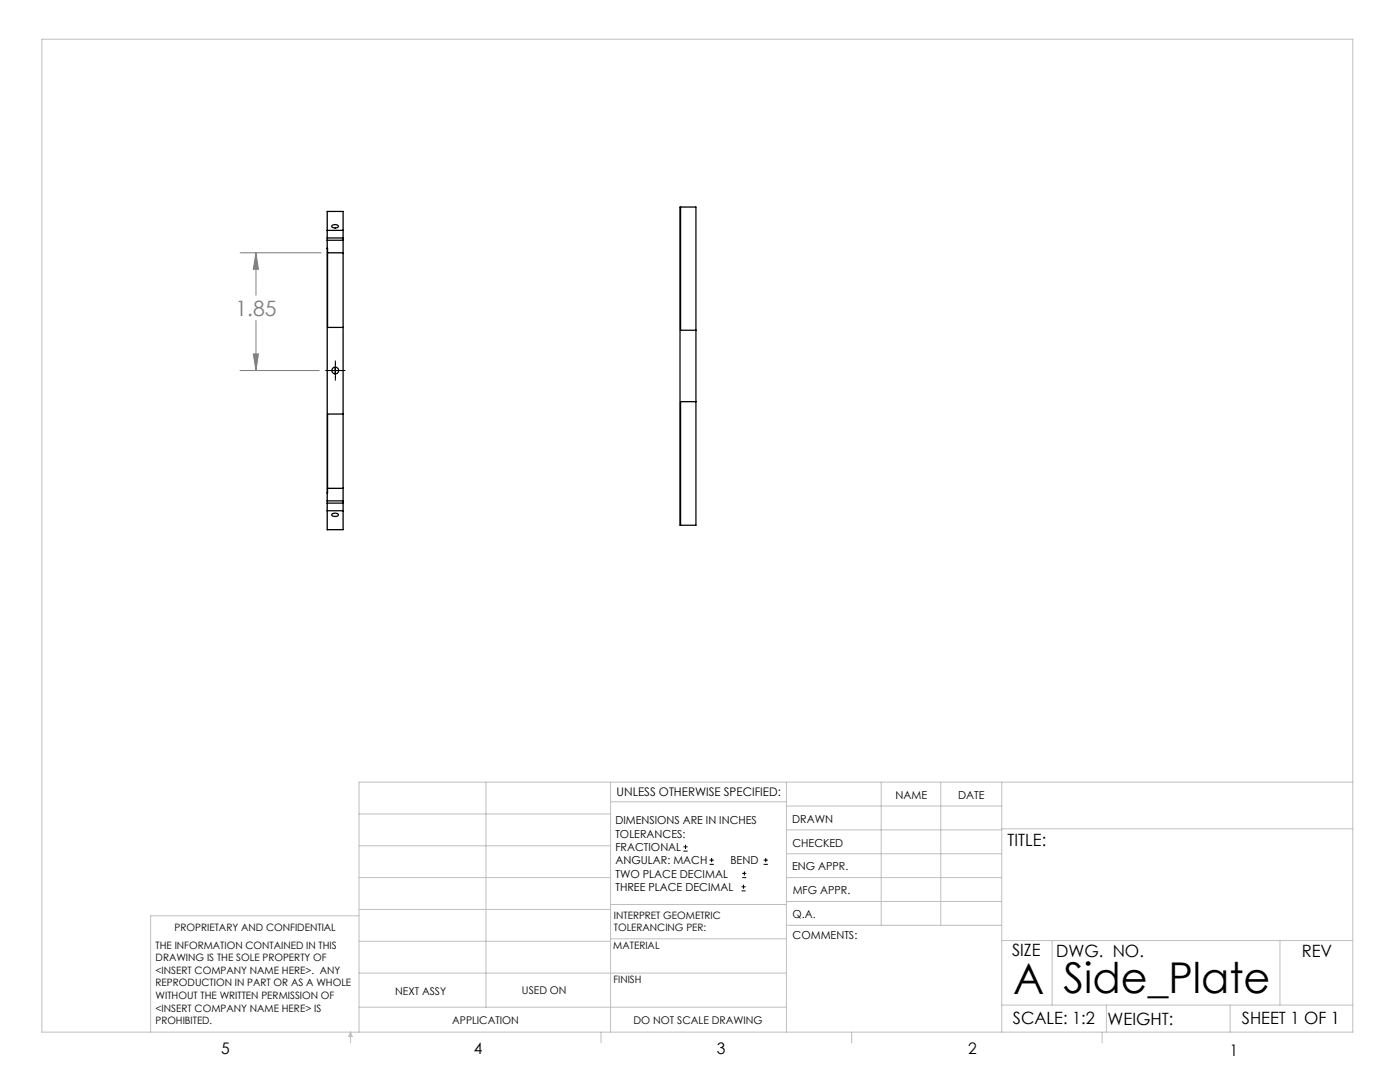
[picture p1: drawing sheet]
<svg xmlns="http://www.w3.org/2000/svg" width="279mm" height="216mm" viewBox="0 0 279 216" stroke-linecap="round" stroke-linejoin="round" font-family="sans-serif">
<g fill="none" stroke="#000" stroke-width=".2">
<path d="M65 73.9h3.9M66.9 72v3.9M136.4 169.8h.8M136.4 169h.8M136.8 168.6v.8M141.6 172.5h.9M141.6 171.6h.9M142 171.2v.8M148 177.8h.8M148 177h.8M148.1 175.1h.8M148.1 174.3h.8"/>
<path d="M148.4 176.5v.8M148.6 173.9v.8M152.4 172.5h.8M152.4 171.6h.8M152.8 171.2v.8"/>
</g>
<path d="M47.9 50.4h16.2M51.1 50.4v8.5M51.1 50.4l.5 3.3h-1zM47.9 73.9h15.8M50.6 70.6h1l-.5 3.3zM51.1 64v9.9" fill="none" stroke="#808080" stroke-width=".2"/>
<g fill="none" stroke="#c0c0c0" stroke-width=".2">
<path d="M8.4 7.8h261.6v198.2h-261.6zM97 156.1v44.9M121.8 156.1v49.9M121.8 160h35.2M157 156.1v49.9M175.9 156.1v28.5M187.7 156.1v28.5M199.9 156.1v49.9M270 156.1h-198.4v49.9M71.6 175.1h50.2M71.6 168.8h50.2M71.6 162.4h50.2"/>
<path d="M157 170.4h42.9M157 165.6h42.9M157 160.8h42.9M157 175.1h42.9M157 179.9h42.9M199.9 165.4h70.1M71.6 194.2h85.4M71.6 187.8h50.2M71.6 181.5h50.2M71.6 182.7h-41.5v23.3M121.8 187.3h35.2M121.8 180.5h35.2"/>
<path d="M157 184.6h42.9M199.9 187.7h70.1M210 187.7v12.9M255.4 187.7v12.9M70 206v2.1M70 206l.3 .8h-.7zM71.6 201h85.4M119.9 206v2.1M170 206v2.1M199.9 200.6h70.1M220 206v2.1M220.8 200.6v5.4"/>
<path d="M245.5 200.6v5.4"/>
</g>
<path d="M51.1 50.4l.5 3.3h-1zM50.6 70.6h1l-.5 3.3z" fill="#808080"/>
<g fill="none" stroke="#000" stroke-width=".25">
<path d="M65.3 42.2h3.2v63.5h-3.2zM65.3 49.5l.1 15.8h3.1M65.3 47.9h3.2M65.3 47.5h3.2M65.3 46h3.2M65.4 50.4h3.1M66.3 45a.82 .82 0 0 1 1.2 .2 .8 .8 0 0 1-1.3-.1zM135.7 41.3h3.2v63.5h-3.2zM135.8 41.3v24.6h3.1M66.9 73.3v1.3M65.3 99.9h3.2M65.4 97.4h3.1"/>
<path d="M68.5 82.6h-3.1l-.1 15.8M138.9 80.2h-3.1v24.6M65.3 100.4h3.2M65.3 101.9h3.2M66.2 102.6a.81 .81 0 0 1 1.3 .2 .94 .94 0 0 1-1.3-.1z"/>
<circle cx="66.9" cy="73.9" r=".68"/>
</g>
<g font-size="8.5">
<text x="202.2" y="198.3">A</text>
<text x="212.3" y="198.1">Side_Plate</text>
</g>
<text font-size="4.2" fill="#808080" x="47" y="63">1.85</text>
<g font-size="3.4">
<text x="201.1" y="168.8">TITLE:</text>
<text x="202" y="190.8">SIZE</text>
<text x="210.8" y="190.9">DWG. NO.</text>
<text x="259.8" y="191">REV</text>
<text x="202.1" y="204.4">SCALE: 1:2</text>
<text x="221" y="204.5">WEIGHT:</text>
<text x="247.8" y="204.4">SHEET 1 OF 1</text>
</g>
<g font-size="3.2">
<text x="44.2" y="210.4">5</text>
<text x="94.6" y="210.3">4</text>
<text x="143.1" y="210.4">3</text>
<text x="193.2" y="210.3">2</text>
<text x="245.4" y="210.6">1</text>
</g>
<text font-size="2.4" x="123.1" y="158.9">UNLESS OTHERWISE SPECIFIED:</text>
<g font-size="2.2">
<text x="178.7" y="159.4">NAME</text>
<text x="191.2" y="159.4">DATE</text>
<text x="122.8" y="164.5">DIMENSIONS ARE IN INCHES</text>
<text x="122.8" y="167.1">TOLERANCES:</text>
<text x="158.1" y="164.2">DRAWN</text>
<text x="122.8" y="169.8">FRACTIONAL</text>
<text x="122.8" y="172.5">ANGULAR: MACH</text>
<text x="145.8" y="172.5">BEND</text>
<text x="158.1" y="173.7">ENG APPR.</text>
<text x="158.2" y="169.1">CHECKED</text>
<text x="122.8" y="175.1">TWO PLACE DECIMAL</text>
<text x="122.8" y="177.8">THREE PLACE DECIMAL</text>
<text x="158.2" y="178.4">MFG APPR.</text>
<text x="158.2" y="183.2">Q.A.</text>
<text x="158.2" y="187.4">COMMENTS:</text>
</g>
<g font-size="2.1">
<text x="78.8" y="198.5">NEXT ASSY</text>
<text x="104.2" y="198.4">USED ON</text>
<text x="90.2" y="204.3">APPLICATION</text>
<text x="126.4" y="204.3">DO NOT SCALE DRAWING</text>
</g>
<g font-size="2">
<text x="34.8" y="185.7">PROPRIETARY AND CONFIDENTIAL</text>
<text x="122.5" y="183.3">INTERPRET GEOMETRIC</text>
<text x="122.5" y="185.9">TOLERANCING PER:</text>
<text x="31.1" y="189.3">THE INFORMATION CONTAINED IN THIS</text>
<text x="31.1" y="191.8">DRAWING IS THE SOLE PROPERTY OF</text>
<text x="122.4" y="189.4">MATERIAL</text>
<text x="31.1" y="194.3">&lt;INSERT COMPANY NAME HERE&gt;. ANY</text>
<text x="31.1" y="196.8">REPRODUCTION IN PART OR AS A WHOLE</text>
<text x="122.4" y="196.2">FINISH</text>
<text x="31.1" y="199.4">WITHOUT THE WRITTEN PERMISSION OF</text>
<text x="31.1" y="201.9">&lt;INSERT COMPANY NAME HERE&gt; IS</text>
<text x="31.1" y="204.4">PROHIBITED.</text>
</g>
</svg>
